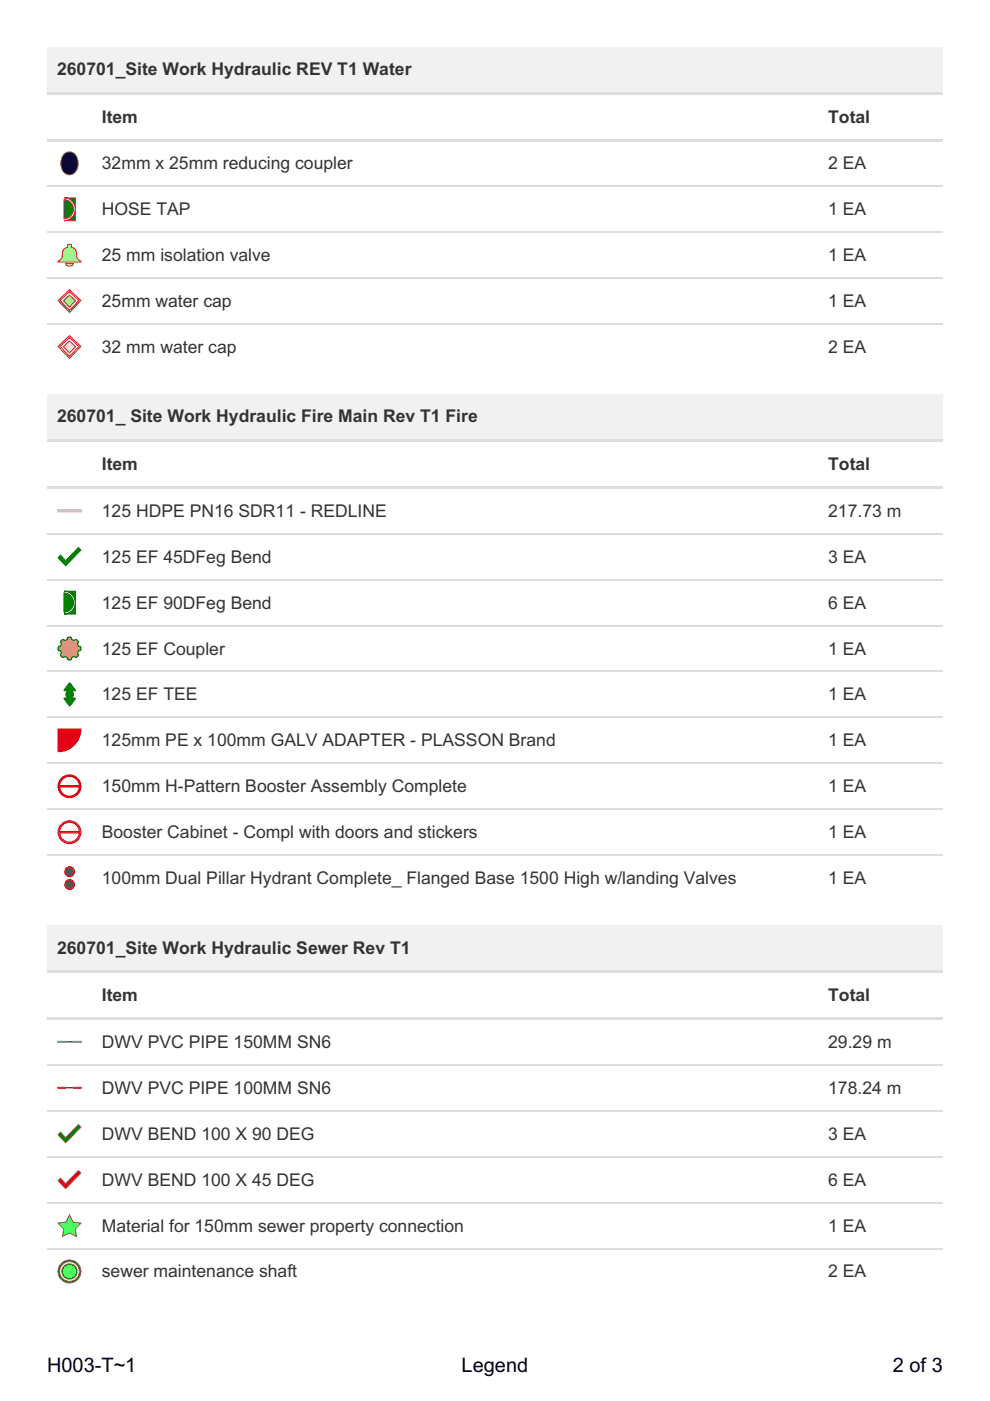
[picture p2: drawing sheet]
<svg xmlns="http://www.w3.org/2000/svg" width="210mm" height="297mm" viewBox="0 0 210 297" stroke-linecap="round" stroke-linejoin="round" font-family="sans-serif">
<path d="M10 10h189.9v9.7h-189.9z" fill="#f1f1f1"/>
<path d="M10 29.8h189.9M10 39.5h189.9M10 49.2h189.9M10 59h189.9M10 68.7h189.9" fill="none" stroke="#ddd" stroke-width=".25"/>
<g fill="#ddd">
<path d="M10 19.5h189.9v.5h-189.9z"/>
<path d="M10 19.5h9.5v.5h-9.5z"/>
<path d="M10 29.5h9.5v.5h-9.5z"/>
<path d="M19.5 19.5h154v.5h-154z"/>
<path d="M19.5 29.5h154v.5h-154z"/>
<path d="M173.5 19.5h26.4v.5h-26.4z"/>
<path d="M173.5 29.5h26.4v.5h-26.4z"/>
</g>
<path d="M10 83.6h189.9v9.7h-189.9z" fill="#f1f1f1"/>
<path d="M10 113.2h189.9M10 122.9h189.9M10 132.6h189.9M10 142.4h189.9M10 152.1h189.9M10 161.8h189.9M10 171.6h189.9M10 181.3h189.9" fill="none" stroke="#ddd" stroke-width=".25"/>
<g fill="#ddd">
<path d="M10 93h189.9v.6h-189.9z"/>
<path d="M10 93h9.5v.6h-9.5z"/>
<path d="M10 103h9.5v.5h-9.5z"/>
<path d="M19.5 93h154v.6h-154z"/>
<path d="M19.5 103h154v.5h-154z"/>
<path d="M173.5 93h26.4v.6h-26.4z"/>
<path d="M173.5 103h26.4v.5h-26.4z"/>
</g>
<path d="M10 196.2h189.9v9.7h-189.9z" fill="#f1f1f1"/>
<path d="M10 225.8h189.9M10 235.5h189.9M10 245.2h189.9M10 255h189.9M10 264.7h189.9" fill="none" stroke="#ddd" stroke-width=".25"/>
<g fill="#ddd">
<path d="M10 205.7h189.9v.5h-189.9z"/>
<path d="M10 205.7h9.5v.5h-9.5z"/>
<path d="M10 215.6h9.5v.6h-9.5z"/>
<path d="M19.5 205.7h154v.5h-154z"/>
<path d="M19.5 215.6h154v.6h-154z"/>
<path d="M173.5 205.7h26.4v.5h-26.4z"/>
<path d="M173.5 215.6h26.4v.6h-26.4z"/>
</g>
<path d="M13.8 32.5a1.74 1.74 0 0 1 2.7 1.5 2.38 2.38 0 0 1-1.8 3 2.49 2.49 0 0 1-1.6-3.6z" fill="#000080"/>
<path d="M13.8 32.5a1.74 1.74 0 0 1 2.7 1.5 2.38 2.38 0 0 1-1.8 3 2.49 2.49 0 0 1-1.6-3.6z" fill="none" stroke="#8b4513" stroke-width=".21"/>
<path d="M13.6 41.9h2.4v2.5a2.41 2.41 0 0 0-2.4-2.5zM13.6 42.3v4.1a2.03 2.03 0 0 0 2-2 2.03 2.03 0 0 0-2-2.1zM16 44.4a2.41 2.41 0 0 1-2.4 2.4h2.4z" fill="#008000"/>
<path d="M13.6 41.9h2.4v2.5a2.41 2.41 0 0 0-2.4-2.5zM13.6 42.3a2.03 2.03 0 0 1 2 2.1 2.03 2.03 0 0 1-2 2zM16 44.4v2.4h-2.4a2.41 2.41 0 0 0 2.4-2.4z" fill="none" stroke="#dc143c" stroke-width=".21"/>
<path d="M14.3 51.8h.9v.6a1.74 1.74 0 0 1 1.1 2.1l.2 .4 .7 .5v.2h-4.9v-.2a1.58 1.58 0 0 0 .9-1.8 1.27 1.27 0 0 1 1.1-1.2zM13.9 55.9a.85 .85 0 0 0 .8 .5 .85 .85 0 0 0 .8-.5z" fill="#adff2f"/>
<path d="M13.9 55.9h1.6a.85 .85 0 0 1-.8 .5 .85 .85 0 0 1-.8-.5zM14.3 51.8h.9v.6a1.74 1.74 0 0 1 1.1 2.1l.2 .4 .7 .5v.2h-4.9v-.2a1.58 1.58 0 0 0 .9-1.8 1.27 1.27 0 0 1 1.1-1.2z" fill="none" stroke="#dc143c" stroke-width=".21"/>
<path d="M12.8 63.7l1.9-1.8 2 1.8-2 2.1zM12.3 63.7l2.4 2.6 2.5-2.6-2.5-2.3zM13.5 63.8l1.2 1.3 1.3-1.3-1.3-1.2z" fill="#adff2f"/>
<path d="M12.3 63.7l2.4-2.3 2.5 2.3-2.5 2.6zM12.8 63.7l1.9-1.8 2 1.8-2 2.1zM13.5 63.8l1.2-1.2 1.3 1.2-1.3 1.3z" fill="none" stroke="#dc143c" stroke-width=".21"/>
<path d="M12.8 73.5l1.9-1.9 2 1.9-2 2zM12.3 73.5l2.4 2.5 2.5-2.5-2.5-2.3zM13.5 73.5l1.2 1.4 1.3-1.4-1.3-1.2z" fill="#ffc0cb"/>
<path d="M12.3 73.5l2.4-2.3 2.5 2.3-2.5 2.5zM12.8 73.5l1.9-1.9 2 1.9-2 2zM13.5 73.5l1.2-1.2 1.3 1.2-1.3 1.4z" fill="none" stroke="#dc143c" stroke-width=".21"/>
<path d="M12.1 108.3h5.3" fill="none" stroke="#000" stroke-width=".21"/>
<path d="M12.1 108.3h5.3" fill="none" stroke="#dda0dd" stroke-width=".75" stroke-linecap="butt"/>
<path d="M12.8 117.7l1.1 1.2 2.7-2.8 .6 .5-3.3 3.3-1.6-1.6z" fill="#008000"/>
<path d="M12.8 117.7l1.1 1.2 2.7-2.8 .6 .5-3.3 3.3-1.6-1.6z" fill="none" stroke="#008000" stroke-width=".21"/>
<path d="M13.6 125.3h2.4v2.5a2.41 2.41 0 0 0-2.4-2.5zM13.6 125.7v4.1a2.03 2.03 0 0 0 2-2 2.03 2.03 0 0 0-2-2.1zM16 127.8a2.41 2.41 0 0 1-2.4 2.4h2.4z" fill="#008000"/>
<path d="M13.6 125.3h2.4v2.5a2.41 2.41 0 0 0-2.4-2.5zM13.6 125.7a2.03 2.03 0 0 1 2 2.1 2.03 2.03 0 0 1-2 2zM16 127.8v2.4h-2.4a2.41 2.41 0 0 0 2.4-2.4z" fill="none" stroke="#008000" stroke-width=".21"/>
<path d="M13.2 135.6h.1a.6 .6 0 0 0 .7 .1 .6 .6 0 0 0 .4-.6h.7a.6 .6 0 0 0 .4 .6 .6 .6 0 0 0 .7-.1l.5 .5a.61 .61 0 0 0-.2 .7 .61 .61 0 0 0 .6 .3v.8a.6 .6 0 0 0-.6 .3 .6 .6 0 0 0 .2 .7l-.5 .5a.61 .61 0 0 0-.7-.1 .61 .61 0 0 0-.4 .6h-.7a.61 .61 0 0 0-.4-.6 .61 .61 0 0 0-.7 .1l-.5-.5a.6 .6 0 0 0 .2-.7 .6 .6 0 0 0-.6-.3v-.8a.61 .61 0 0 0 .6-.3 .61 .61 0 0 0-.2-.7z" fill="#ffa500"/>
<path d="M13.2 135.6h.1a.6 .6 0 0 0 .7 .1 .6 .6 0 0 0 .4-.6h.7a.6 .6 0 0 0 .4 .6 .6 .6 0 0 0 .7-.1l.5 .5a.61 .61 0 0 0-.2 .7 .61 .61 0 0 0 .6 .3v.8a.6 .6 0 0 0-.6 .3 .6 .6 0 0 0 .2 .7l-.5 .5a.61 .61 0 0 0-.7-.1 .61 .61 0 0 0-.4 .6h-.7a.61 .61 0 0 0-.4-.6 .61 .61 0 0 0-.7 .1l-.5-.5a.6 .6 0 0 0 .2-.7 .6 .6 0 0 0-.6-.3v-.8a.61 .61 0 0 0 .6-.3 .61 .61 0 0 0-.2-.7z" fill="none" stroke="#008000" stroke-width=".21"/>
<path d="M14.6 144.9h.3l1.1 1.5-1 .1a.81 .81 0 0 1 .6 .7 .81 .81 0 0 1-.6 .8l1 .1-1.2 1.6-1.2-1.6 1-.1a.81 .81 0 0 1-.6-.8 .81 .81 0 0 1 .6-.7l-1-.1z" fill="#008000"/>
<path d="M14.6 144.9h.3l1.1 1.5-1 .1a.81 .81 0 0 1 .6 .7 .81 .81 0 0 1-.6 .8l1 .1-1.2 1.6-1.2-1.6 1-.1a.81 .81 0 0 1-.6-.8 .81 .81 0 0 1 .6-.7l-1-.1z" fill="none" stroke="#008000" stroke-width=".21"/>
<path d="M12.3 154.6h4.9a4.8 4.8 0 0 1-4.9 4.8z" fill="#f00"/>
<path d="M12.3 154.6h4.9a4.8 4.8 0 0 1-4.9 4.8z" fill="none" stroke="#f00" stroke-width=".21"/>
<path d="M12.3 166.7a2.45 2.45 0 0 0 4.9 0 2.45 2.45 0 0 0-4.9 0zM13.3 165.2a2.1 2.1 0 0 1 2.2-.4 2.1 2.1 0 0 1 1.3 1.7h-4.2l.1-.5zM12.6 166.9h4.2a2.1 2.1 0 0 1-2.1 1.9 2.1 2.1 0 0 1-2.1-1.9z" fill="#8b0000"/>
<g fill="none" stroke="#f00" stroke-width=".21">
<path d="M12.6 166.9h4.2a2.1 2.1 0 0 1-2.1 1.9 2.1 2.1 0 0 1-2.1-1.9zM13.3 165.2a2.1 2.1 0 0 1 2.2-.4 2.1 2.1 0 0 1 1.3 1.7h-4.2l.1-.5z"/>
<circle cx="14.7" cy="166.7" r="2.42"/>
</g>
<path d="M12.3 176.4a2.45 2.45 0 0 0 4.9 0 2.45 2.45 0 0 0-4.9 0zM13.3 174.9a2.1 2.1 0 0 1 2.2-.4 2.1 2.1 0 0 1 1.3 1.8h-4.2l.1-.5zM12.6 176.6h4.2a2.1 2.1 0 0 1-2.1 1.9 2.1 2.1 0 0 1-2.1-1.9z" fill="#f4a460"/>
<g fill="none" stroke="#f00" stroke-width=".21">
<path d="M12.6 176.6h4.2a2.1 2.1 0 0 1-2.1 1.9 2.1 2.1 0 0 1-2.1-1.9zM13.3 174.9a2.1 2.1 0 0 1 2.2-.4 2.1 2.1 0 0 1 1.3 1.8h-4.2l.1-.5z"/>
<circle cx="14.7" cy="176.4" r="2.42"/>
</g>
<path d="M13.7 187.5a1.05 1.05 0 0 1 2.1 0 1.05 1.05 0 0 1-2.1 0zM13.7 184.8a1.05 1.05 0 0 0 2.1 0 1.05 1.05 0 0 0-2.1 0z" fill="#800080"/>
<g fill="none" stroke="#f00" stroke-width=".21">
<circle cx="14.8" cy="187.5" r="1.05"/>
<circle cx="14.8" cy="184.8" r="1.05"/>
</g>
<path d="M12.1 220.9h5.3M12.1 230.6h5.3" fill="none" stroke="#000" stroke-width=".21"/>
<path d="M12.1 220.9h5.3" fill="none" stroke="#00bfff" stroke-width=".48" stroke-dasharray="1.9 1.4" stroke-linecap="butt"/>
<path d="M12.1 230.6h5.3" fill="none" stroke="#ff1493" stroke-width=".48" stroke-dasharray="1.9 1.4" stroke-linecap="butt"/>
<path d="M12.8 240.1l1.1 1.1 2.7-2.7 .6 .5-3.3 3.3-1.6-1.7z" fill="#008000"/>
<path d="M12.8 240.1l1.1 1.1 2.7-2.7 .6 .5-3.3 3.3-1.6-1.7z" fill="none" stroke="#8b4513" stroke-width=".21"/>
<path d="M12.8 249.8l1.1 1.2 2.7-2.8 .6 .5-3.3 3.3-1.6-1.7z" fill="#f00"/>
<path d="M12.8 249.8l1.1 1.2 2.7-2.8 .6 .5-3.3 3.3-1.6-1.7z" fill="none" stroke="#8b4513" stroke-width=".21"/>
<path d="M12.3 259.3l1.7-.2 .7-1.5 .8 1.5 1.7 .2-1.3 1.2 .3 1.7-1.5-.8-1.5 .8 .3-1.7z" fill="#0ff"/>
<path d="M12.3 259.3l1.7-.2 .7-1.5 .8 1.5 1.7 .2-1.3 1.2 .3 1.7-1.5-.8-1.5 .8 .3-1.7z" fill="none" stroke="#8b4513" stroke-width=".21"/>
<path d="M12.3 269.6a2.45 2.45 0 0 0 4.9 0 2.45 2.45 0 0 0-4.9 0zM12.6 269.6a2.1 2.1 0 0 1 4.2 0 2.1 2.1 0 0 1-4.2 0zM13.1 269.6a1.61 1.61 0 0 1 3.2 0 1.61 1.61 0 0 1-3.2 0z" fill="#0f0"/>
<g fill="none" stroke="#8b4513" stroke-width=".21">
<circle cx="14.7" cy="269.6" r="2.42"/>
<circle cx="14.7" cy="269.6" r="1.61"/>
<circle cx="14.7" cy="269.6" r="2.1"/>
</g>
<g font-size="4.2">
<text x="10" y="290.9">H003-T~1</text>
<text x="97.9" y="290.9">Legend</text>
<text x="189.3" y="290.9">2 of 3</text>
</g>
<g font-size="3.7" fill="#333">
<text x="12.1" y="16">260701_Site Work Hydraulic REV T1 Water</text>
<text x="21.6" y="26">Item</text>
<text x="175.6" y="26">Total</text>
<text x="21.6" y="35.9">32mm x 25mm reducing coupler</text>
<text x="175.6" y="35.9">2 EA</text>
<text x="21.6" y="45.6">HOSE TAP</text>
<text x="175.6" y="45.6">1 EA</text>
<text x="21.6" y="55.4">25 mm isolation valve</text>
<text x="175.6" y="55.4">1 EA</text>
<text x="21.6" y="65.1">25mm water cap</text>
<text x="175.6" y="65.1">1 EA</text>
<text x="21.6" y="74.8">32 mm water cap</text>
<text x="175.6" y="74.8">2 EA</text>
<text x="12.1" y="89.6">260701_ Site Work Hydraulic Fire Main Rev T1 Fire</text>
<text x="21.6" y="99.6">Item</text>
<text x="175.6" y="99.6">Total</text>
<text x="21.6" y="109.6">125 HDPE PN16 SDR11 - REDLINE</text>
<text x="175.6" y="109.6">217.73 m</text>
<text x="21.6" y="119.3">125 EF 45DFeg Bend</text>
<text x="175.6" y="119.3">3 EA</text>
<text x="21.6" y="129">125 EF 90DFeg Bend</text>
<text x="175.6" y="129">6 EA</text>
<text x="21.6" y="138.8">125 EF Coupler</text>
<text x="175.6" y="138.8">1 EA</text>
<text x="21.6" y="148.5">125 EF TEE</text>
<text x="175.6" y="148.5">1 EA</text>
<text x="21.6" y="158.2">125mm PE x 100mm GALV ADAPTER - PLASSON Brand</text>
<text x="175.6" y="158.2">1 EA</text>
<text x="21.6" y="168">150mm H-Pattern Booster Assembly Complete</text>
<text x="175.6" y="168">1 EA</text>
<text x="21.6" y="177.7">Booster Cabinet - Compl with doors and stickers</text>
<text x="175.6" y="177.7">1 EA</text>
<text x="21.6" y="187.5">100mm Dual Pillar Hydrant Complete_ Flanged Base 1500 High w/landing Valves</text>
<text x="175.6" y="187.5">1 EA</text>
<text x="12.1" y="202.2">260701_Site Work Hydraulic Sewer Rev T1</text>
<text x="21.6" y="212.2">Item</text>
<text x="175.6" y="212.2">Total</text>
<text x="21.6" y="222.2">DWV PVC PIPE 150MM SN6</text>
<text x="175.6" y="222.2">29.29 m</text>
<text x="21.6" y="231.9">DWV PVC PIPE 100MM SN6</text>
<text x="175.6" y="231.9">178.24 m</text>
<text x="21.6" y="241.6">DWV BEND 100 X 90 DEG</text>
<text x="175.6" y="241.6">3 EA</text>
<text x="21.6" y="251.4">DWV BEND 100 X 45 DEG</text>
<text x="175.6" y="251.4">6 EA</text>
<text x="21.6" y="261.1">Material for 150mm sewer property connection</text>
<text x="175.6" y="261.1">1 EA</text>
<text x="21.6" y="270.8">sewer maintenance shaft</text>
<text x="175.6" y="270.8">2 EA</text>
</g>
</svg>
